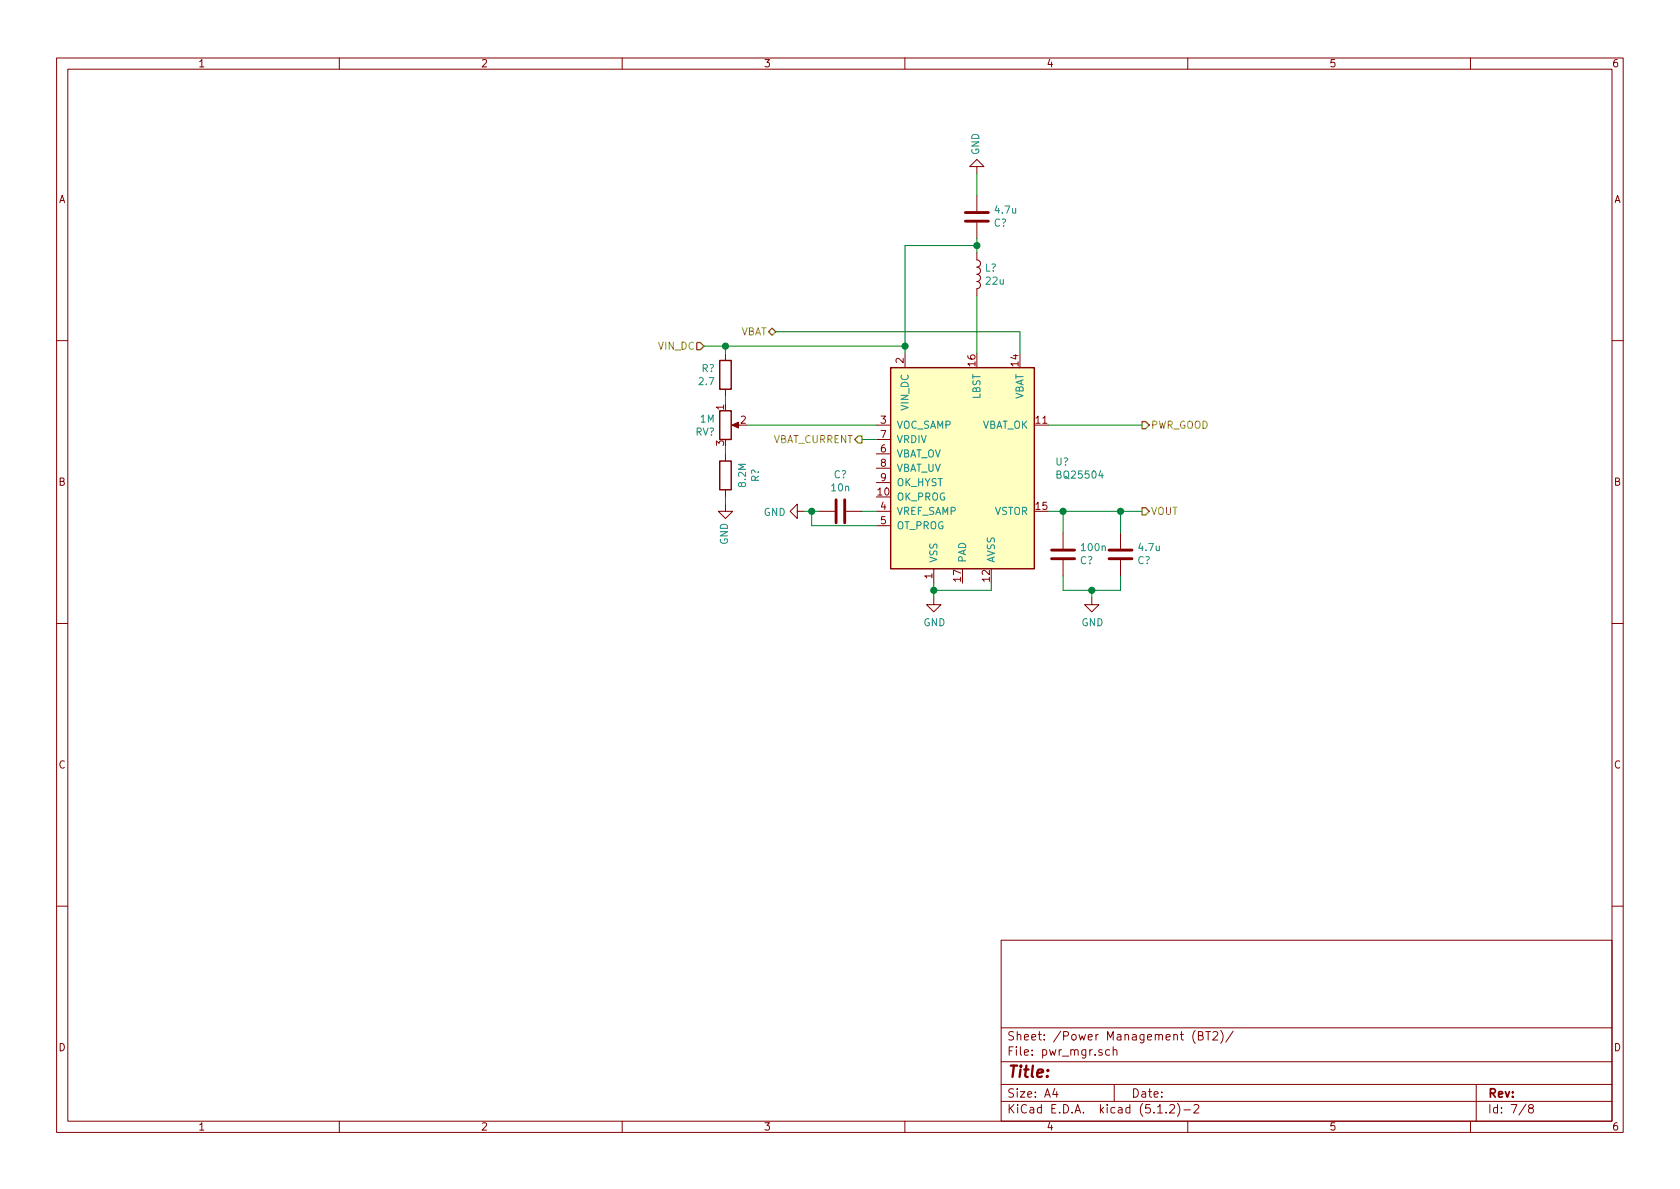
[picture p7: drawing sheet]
<svg xmlns="http://www.w3.org/2000/svg" width="297mm" height="210mm" viewBox="0 0 297 210" stroke-linecap="round" stroke-linejoin="round" font-family="sans-serif">
<g fill="none" stroke="#840000" stroke-width=".18">
<path d="M10 10.3h277v189.9h-277zM12 12.2h273v186.1h-273zM60 10.3v1.9M110 10.3v1.9M160 10.3v1.9M210 10.3v1.9M260 10.3v1.9M172.7 29.5h1.3l-1.3-1.3-1.3 1.3h1.3v1.2M172.7 34.5v2.8M172.7 39.4v2.8M172.7 44.7v1.3a.63 .63 0 0 1 .7 .6 .63 .63 0 0 1-.7 .6 .63 .63 0 0 1 .7 .7 .63 .63 0 0 1-.7 .6 .63 .63 0 0 1 .7 .6 .63 .63 0 0 1-.7 .7 .63 .63 0 0 1 .7 .6 .63 .63 0 0 1-.7 .6v1.3M10 60.2h2"/>
<path d="M128.3 62.5v1.2M128.3 68.8v1.3M129.8 75.2h1M154.9 75.2h2.6M154.9 77.7h2.6M160 62.5v2.5M285 60.2h2M128.3 89.1v1.3h-1.3l1.3 1.3 1.2-1.3h-1.2M128.3 80.3v1.2M128.3 86.6v1.3M141 90.4v-1.3l-1.3 1.3 1.3 1.3v-1.3h1.2M144.8 90.4h2.8"/>
<path d="M149.6 90.4h2.8M154.9 90.4h2.6M154.9 93h2.6M154.9 80.3h2.6M154.9 82.8h2.6M154.9 85.3h2.6M188 94.2v2.8M188 99.1v2.7M198.1 94.2v2.8M198.1 99.1v2.7M10 110.3h2M165.1 105.7v1.2h1.3l-1.3 1.3-1.3-1.3h1.3"/>
<path d="M165.1 100.6v2.5M193 105.7v1.2h1.3l-1.3 1.3-1.2-1.3h1.2M285 110.3h2M10 160.2h2M177 166.3h108v32h-108zM285 160.2h2M60 198.3v1.9M110 198.3v1.9M160 198.3v1.9M177 194.8h108M177 191.8h108M177 187.8h108"/>
<path d="M177 181.8h108M186.5 192.5l-.4 1h1M186.8 193v1M196.2 185.7l-.4-.1-.3 .3 .1 .6 .2 .1 .4-.1M196.8 185.7h.1a.37 .37 0 0 1 .6 .1v.8M196.8 185.1v1.5M197 191.8v3M204.7 196.8h.8M206.2 196.7v.1M206.8 195.5l.2-.2h.4l.2 .2 .1 .3-.1 .2-.8 .8h.9M208.2 195.1a1.71 1.71 0 0 1 0 2.3M209.3 196.3h1.2"/>
<path d="M210 198.3v1.9M211.1 195.5l.2-.2h.4l.3 .5-1 1h1M211.3 182.2a1.71 1.71 0 0 0 0 2.3M211.9 183.1h.6l.2-.3-.2-.3-.6-.1v1.5h.6l.3-.3a.41 .41 0 0 0-.4-.5M213.2 182.4h.8M213.6 182.4v1.5M214.5 182.6l.2-.2h.3l.3 .4-.9 1.1h.9M215.8 182.2a1.71 1.71 0 0 1 0 2.3M218 182.3l-1.3 2M260 198.3v1.9M261 191.8v6.5M269.8 195.2l-1.2 2"/>
<path d="M270.6 196l-.3-.2v-.2l.3-.3h.2l.3 .3-.1 .2-.6 .2a.48 .48 0 0 0-.1 .7l.3 .1 .4-.1a.48 .48 0 0 0-.2-.7"/>
</g>
<g fill="#008400" stroke="#008400" stroke-width=".25">
<circle cx="198.1" cy="90.4" r=".51"/>
<circle cx="172.7" cy="43.4" r=".51"/>
<circle cx="143.5" cy="90.4" r=".51"/>
<circle cx="165.1" cy="104.4" r=".51"/>
<circle cx="188" cy="90.4" r=".51"/>
<circle cx="193" cy="104.4" r=".51"/>
<circle cx="128.3" cy="61.2" r=".51"/>
<circle cx="160" cy="61.2" r=".51"/>
</g>
<g fill="none" stroke="#008400" stroke-width=".18">
<path d="M172.7 30.7v3.8M137.2 58.7h43.1v3.8M172.7 42.2v2.5M172.7 52.3v10.2M172.7 43.4h-12.7v19.1M124.5 61.2h35.5M128.3 61.2v1.3M128.3 70.1v1.3M128.3 79v1.3M132.1 75.2h22.8M152.4 77.7h2.5M185.4 75.2h16.5"/>
<path d="M128.3 87.9v1.2M142.2 90.4h2.6M143.5 90.4v2.6h11.4M152.4 90.4h2.5M185.4 90.4h16.5M188 90.4v3.8M198.1 90.4v3.8M165.1 103.1v2.6M175.3 103.1v1.3h-10.2M188 101.8v2.6h10.1v-2.6M193 104.4v1.3"/>
</g>
<path d="M135.9 58.7l.6-.7 .7 .7-.7 .6zM123.2 60.6h.6l.7 .6-.7 .6h-.6zM151.8 77.1h.6v1.3h-.6l-.7-.7zM201.9 74.5h.7l.6 .7-.6 .6h-.7zM201.9 89.8h.7l.6 .6-.6 .7h-.7z" fill="none" stroke="#848400" stroke-width=".25"/>
<path d="M157.5 65h25.4v35.6h-25.4z" fill="#ffffc2" stroke="#ffffc2" stroke-width=".18"/>
<path d="M127.3 63.7h2v5.1h-2zM127.3 72.6h2v5.1h-2zM157.5 65h25.4v35.6h-25.4zM127.3 81.5h2v5.1h-2z" fill="none" stroke="#840000" stroke-width=".25"/>
<path d="M170.7 37.6h4.1M170.7 39.1h4.1M147.8 88.4v4.1M149.4 88.4v4.1M185.9 97.3h4.1M185.9 98.8h4.1M196.1 97.3h4.1M196.1 98.8h4.1" fill="none" stroke="#840000" stroke-width=".51"/>
<path d="M129.4 75.2l1.2-.5v1z" fill="#840000" stroke="#840000" stroke-width=".18"/>
<text font-size="2.8" fill="#840000" x="178" y="190.5">Title:</text>
<g font-size="2.1" fill="#840000">
<text x="178" y="184">Sheet: /Power Management (BT2)/</text>
<text x="178" y="186.7">File: pwr_mgr.sch</text>
<text x="178" y="196.9">KiCad E.D.A. kicad (5.1.2)-2</text>
<text x="178" y="194.1">Size: A4</text>
<text x="200" y="194.1">Date:</text>
<text x="263" y="194.1">Rev:</text>
<text x="263" y="196.9">Id: 7/8</text>
</g>
<g font-size="1.8" fill="#840000">
<text x="35" y="11.9">1</text>
<text x="85" y="11.9">2</text>
<text x="135" y="11.9">3</text>
<text x="185" y="11.9">4</text>
<text x="235" y="11.9">5</text>
<text x="285" y="11.9">6</text>
<text x="10.4" y="35.9">A</text>
<text x="285.4" y="35.9">A</text>
<text x="159.8" y="64.2" transform="rotate(-90 159.8 64.2)">2</text>
<text x="172.5" y="64.7" transform="rotate(-90 172.5 64.7)">16</text>
<text x="180.1" y="64.7" transform="rotate(-90 180.1 64.7)">14</text>
<text x="128" y="72.5" transform="rotate(-90 128 72.5)">1</text>
<text x="131" y="74.9">2</text>
<text x="155.7" y="74.9">3</text>
<text x="155.7" y="77.5">7</text>
<text x="183.2" y="74.9">11</text>
<text x="128" y="78.8" transform="rotate(-90 128 78.8)">3</text>
<text x="155.7" y="80">6</text>
<text x="155.7" y="82.5">8</text>
<text x="10.4" y="85.9">B</text>
<text x="155.2" y="87.6">10</text>
<text x="155.7" y="85.1">9</text>
<text x="285.4" y="85.9">B</text>
<text x="155.7" y="90.2">4</text>
<text x="155.7" y="92.7">5</text>
<text x="183.2" y="90.2">15</text>
<text x="164.8" y="102.3" transform="rotate(-90 164.8 102.3)">1</text>
<text x="169.9" y="102.8" transform="rotate(-90 169.9 102.8)">17</text>
<text x="175" y="102.8" transform="rotate(-90 175 102.8)">12</text>
<text x="10.4" y="135.9">C</text>
<text x="285.4" y="135.9">C</text>
<text x="10.4" y="185.9">D</text>
<text x="285.4" y="185.9">D</text>
<text x="35" y="199.9">1</text>
<text x="85" y="199.9">2</text>
<text x="135" y="199.9">3</text>
<text x="185" y="199.9">4</text>
<text x="235" y="199.9">5</text>
<text x="285" y="199.9">6</text>
</g>
<g font-size="1.8" fill="#008484">
<text x="173.2" y="27.4" transform="rotate(-90 173.2 27.4)">GND</text>
<text x="175.7" y="40.1">C?</text>
<text x="176" y="37.8">4.7u</text>
<text x="174.1" y="48">L?</text>
<text x="174.4" y="50.3">22u</text>
<text x="124.1" y="65.8">R?</text>
<text x="123.7" y="68.1">2.7</text>
<text x="173.4" y="70.7" transform="rotate(-90 173.4 70.7)">LBST</text>
<text x="181" y="70.9" transform="rotate(-90 181 70.9)">VBAT</text>
<text x="122.9" y="77">RV?</text>
<text x="123.9" y="74.7">1M</text>
<text x="158.5" y="75.8">VOC_SAMP</text>
<text x="160.7" y="72.5" transform="rotate(-90 160.7 72.5)">VIN_DC</text>
<text x="173.4" y="75.8">VBAT_OK</text>
<text x="158.5" y="80.9">VBAT_OV</text>
<text x="158.5" y="78.4">VRDIV</text>
<text x="158.5" y="83.4">VBAT_UV</text>
<text x="186.6" y="82.3">U?</text>
<text x="131.9" y="86" transform="rotate(-90 131.9 86)">8.2M</text>
<text x="134.2" y="85.2" transform="rotate(-90 134.2 85.2)">R?</text>
<text x="147.1" y="86.9">10n</text>
<text x="147.4" y="84.6">C?</text>
<text x="158.5" y="88.5">OK_PROG</text>
<text x="158.5" y="86">OK_HYST</text>
<text x="187.1" y="84.6">BQ25504</text>
<text x="135" y="91.2">GND</text>
<text x="158.5" y="91.1">VREF_SAMP</text>
<text x="158.5" y="93.6">OT_PROG</text>
<text x="175.8" y="91.1">VSTOR</text>
<text x="128.7" y="96.4" transform="rotate(-90 128.7 96.4)">GND</text>
<text x="165.7" y="99.6" transform="rotate(-90 165.7 99.6)">VSS</text>
<text x="170.8" y="99.6" transform="rotate(-90 170.8 99.6)">PAD</text>
<text x="175.9" y="99.6" transform="rotate(-90 175.9 99.6)">AVSS</text>
<text x="191" y="99.8">C?</text>
<text x="191.3" y="97.5">100n</text>
<text x="201.1" y="99.8">C?</text>
<text x="201.4" y="97.5">4.7u</text>
<text x="163.3" y="110.7">GND</text>
<text x="191.2" y="110.7">GND</text>
</g>
<g font-size="1.8" fill="#848400">
<text x="130.8" y="59.3">VBAT</text>
<text x="116.5" y="61.8">VIN_DC</text>
<text x="203.5" y="75.8">PWR_GOOD</text>
<text x="136.4" y="78.4">VBAT_CURRENT</text>
<text x="203.5" y="91.1">VOUT</text>
</g>
</svg>
